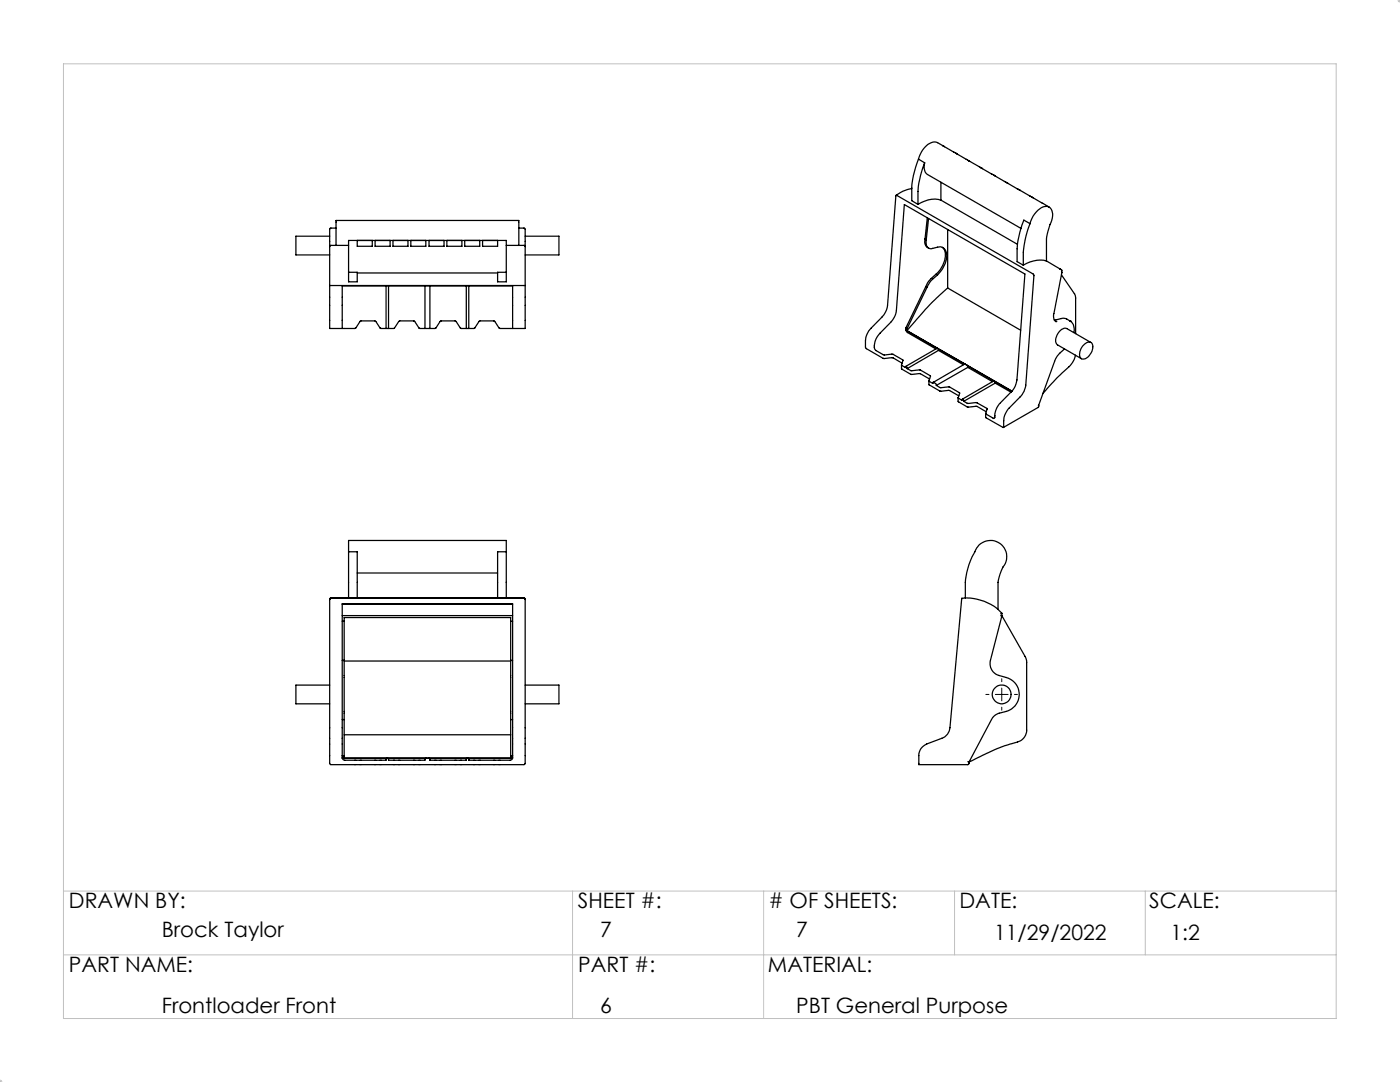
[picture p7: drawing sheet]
<svg xmlns="http://www.w3.org/2000/svg" width="279mm" height="216mm" viewBox="0 0 279 216" stroke-linecap="round" stroke-linejoin="round" font-family="sans-serif">
<g fill="none" stroke="#000" stroke-width=".25">
<path d="M182 37.6a6.6 6.6 0 0 0-3.2 1.4M183.3 31.8a19.5 19.5 0 0 0-1.3 5.7v2.5l1.2 .8M183.3 31.8l1.2 .7M184.5 32.5a2.16 2.16 0 0 0 .6 2.3l18.7 10.8M184.5 32.5a18.9 18.9 0 0 0-1.3 5.7v2.6M187.8 36.4v3.6a5.1 5.1 0 0 0-4.6 .8M187.8 39.9l15.3 8.9M188.3 29.2l-1.2-.7a2.62 2.62 0 0 0-3 1.5l-.8 1.8M188.5 29.3l-.3-.2 5.2 3M190.7 30.6l.3 .1M193.5 32.2l-.2-.2 2.6 1.5M196.1 33.7l-.3-.2 2.7 1.5"/>
<path d="M198.6 35.1l-.3-.1 2.7 1.5M201.2 36.6l-.4-.2 2.7 1.5M203.7 38l-.3-.1 2.6 1.5M206.2 39.5l-.3-.2 3.5 2M65.8 57h39M65.8 49.2v7.8M65.8 47.1h-6.7v3.8h6.7M65.8 57v8.5h2.5M67.1 45.5h-1.1l-.2 .2v3.5M67.1 49v-5h36.4v5M69.6 54.3v-6.3h31.4v6.3M69.6 54.3h1.7v1.9h-1.7z"/>
<path d="M69.6 49h-3.6l-.2 .2M71.3 48v1.1h3v-1.1M71.3 54.5h28M74.9 48v1.1h3v-1.1M77 57v8.5M77.5 57v8.5M78.4 48v1.1h3v-1.1M82 48v1.1h3v-1.1M84.8 57v8.5M85.6 48v1.1h3v-1.1M85.8 57v8.5M89.2 48v1.1h3v-1.1"/>
<path d="M92.7 48v1.1h3v-1.1M93.1 57v8.5M93.6 57v8.5M96.3 48v1.1h3v-1.1M99.3 54.3h1.7v1.9h-1.7zM101 49h3.6l.2 .2M103.5 45.5h1.1l.2 .2v3.5M104.8 49.2v7.8M104.8 47.1h6.7v3.8h-6.7M104.8 57v8.5h-2.5M184.6 47.7a1.48 1.48 0 0 0 .7 1.8M184.6 47.7l.3 .1"/>
<path d="M184.7 57.2l-3.9 8.3M184.7 57.2l.3 .2M184.9 47.8a1.24 1.24 0 0 0 1 1.8l1.2-.3a1.55 1.55 0 0 1 1.8 2.1 6.1 6.1 0 0 1-1.8 3.5l-1.3 1.2-.8 1.3M185 57.4l-4 8.2M185.1 43.4l-.5 4.3M185.3 43.6l-.4 4.2M188.1 49.4a3.1 3.1 0 0 1 0 3.7l-1 1.3-1.8 1.7-.6 1.1M189.1 57.5a63.2 63.2 0 0 0-8.1 8.5M189.1 45.8v11.7M189.1 57.5l14.6 8.4M205.6 44.6a19.7 19.7 0 0 0-1.4 5.7v2.6M205.6 44.6a4.3 4.3 0 0 1 3.2-3.4 1.62 1.62 0 0 1 1.2 2.1l-1.1 4-.1 4.8"/>
<path d="M205.6 44.6l-1.3-.7a18.9 18.9 0 0 0-1.3 5.7v2.6l1.2 .7M208.8 52.1a5.5 5.5 0 0 0-4.6 .8M208.8 52.1l2.7 1.5M211.5 53.6l.4 .3M211.8 53.9v.3M211.8 54.9l2.7 3.8 .1 .4 .1 7.5M211.9 54.4l-1.6 8.2a1.54 1.54 0 0 0 .4 1.6M211.9 54.4l-.1 .1M211.9 54v.4M68.3 65.5v-8.5h34v8.5M68.3 65.5h2.5l1.2-1.5h2.9l1 1.5h1.1M77 65.5h.5"/>
<path d="M77.5 65.5h1.2l1.1-1.5h2.8l1.1 1.5h1.1M84.8 65.5h1M85.8 65.5h1.1l1.1-1.5h2.8l1.1 1.5h1.2M93.1 65.5h.5M93.6 65.5h1.1l1-1.5h2.9l1.2 1.5h2.5M179.9 72.8v.8l1.9 1.1 1.9-.2 1.8 1.1M180 72.5l-1.8-1.1-1.9 .1-3.4-1.9-.2-.3v-1.3a3.9 3.9 0 0 1 1.2-2.6l2.1-2.1a4.1 4.1 0 0 0 1.1-2.4l1.7-21.9 .1-.1 27.4 15.9-1.6 22a3.9 3.9 0 0 1-1.1 2.4l-2.2 2.2a3.9 3.9 0 0 0-1.1 2.5v1.4h-.1l-3.4-1.9-.1-.9M180.8 65.8v.1M180.8 65.5v.3M180.8 65.9l.2 .4 5.8 3.3M180.8 65.9l6.3 3.6M180.8 65.8l.2 .2"/>
<path d="M180.8 65.5l.2 .1M181 66l21 12M181 65.6v.4M181 73.6a.24 .24 0 0 0 0-.4 .24 .24 0 0 0-.3 0v.1l-.8-.4 .3-1.1-2-1.1-1.8 .1-1.7-.9a1.68 1.68 0 0 1 0-1.8l.7-1.4 2.4-2.4a4.1 4.1 0 0 0 1.1-2.4l1.6-21.1 24 13.9-1.5 21.1a3.9 3.9 0 0 1-1.2 2.4M181 73.6l.8 .4 1.9-.2 1.9 1.2 .1 .1-.3 .9 .8 .5v-.2l.5 .2 .2 .4M185.4 76v.8l2.2 1.3 1.8-.2 1.9 1.1M186.9 76.9l.8 .5 1.8-.2 2 1.2-.3 1 .8 .5a.22 .22 0 0 1 .3-.2 .22 .22 0 0 1 0 .4M187.1 69.5l.2 .4M187.1 69.5l-6.4 3.6M187.1 69.5l5.5 3.2M187.3 69.9l-6.3 3.7M187.3 69.9l5 2.9"/>
<path d="M191.2 79.4l.1 .8 1.7 1 1.9-.1 1.9 1.1M192.6 72.7l-6.4 3.6M192.6 72.7l.4 .2M193 72.9l.1 .4M193 72.9l5.4 3.2M193.1 73.3l-6.2 3.6M193.1 73.3l5 2.9M198.4 76.1l.2 .3M198.4 76.1l-.1-.1-6.2 3.7M198.4 76.1l3.5 2M198.6 76.4l-6.3 3.7M198.6 76.4l3.2 1.8"/>
<path d="M201.8 78.2l-2.1 2.2a4.4 4.4 0 0 0-1.2 3h-.3l-1.5-.9M210.4 63.9l1.9-.4 .5 .1 .8 .5M210.7 64.2h.1M212.4 69.6l-1 1-.8 1-3.3 9.3M213.5 64.1a1.89 1.89 0 0 1 .8 2.3M213.6 64.1h.1M214.6 70.9a6 6 0 0 1-2.6 3.5l-3.8 4.1M216 69.1a1.25 1.25 0 0 1 1.9-.6 2.45 2.45 0 0 1-1.9 3.1 1.35 1.35 0 0 1-.3-2zM217.7 68.3l-4.8-2.7a1.79 1.79 0 0 0-2 1.5 1.3 1.3 0 0 0 .2 1.7l4.7 2.8M192.3 80.1l.8 .4 1.9-.1 2 1.2-.3 .9M207.3 80.9l-.1 .4-7 4M207.3 80.9h-.1"/>
<path d="M65.8 119.6l.2-.3h38.6l.2 .3M65.8 119.6v32.8l.2 .2 38.7-.1 .1-32.9M65.8 119.6l.2-.2h38.6l.2 .2M65.8 119.6h.1M69.6 110.1h1.7v9.2M69.6 110.1v9.2M69.6 110.1v-2.3h31.4v2.3M71.3 114.3h28M101 110.1h-1.7v9.2M101 110.1v9.2M104.8 119.6h.1M192.7 119.3a15.5 15.5 0 0 1 .2-5 16.8 16.8 0 0 1 2.5-5.6 3.3 3.3 0 0 1 4.5 0 3.3 3.3 0 0 1 .3 4.4l-.6 1.5-.4 1.6v5.4"/>
<path d="M65.8 136.7h-6.7v3.7h6.7M68.3 120.6h34M68.3 122.8h34M68.3 131.8h.4M68.3 124h.4M68.7 131.8v11.8M68.7 131.8v-8.6h33.2v8.6M68.7 131.9h33.2M101.9 131.8v11.8M101.9 131.8h.4M101.9 124h.4M104.8 136.7h6.7v3.7h-6.7"/>
<path d="M199.7 122.8l.3 .1M200 122.4a9.4 9.4 0 0 0-8.1-3l-2.3 25.8a2.41 2.41 0 0 1-1.6 2.1l-3 1.1a2.45 2.45 0 0 0-1.6 2.4v1.8h9.8l.2-.2v-.4M200 122.4l-.3 .1M200 122.9l-2.3 8.9a2.49 2.49 0 0 0 1.7 3l1.4 .4a3.5 3.5 0 0 1 2.6 3.4 3.5 3.5 0 0 1-2.6 3.4l-1.4 .3a2.34 2.34 0 0 0-1.5 1.3l-4.5 8.4M200 122.9l4.6 8.1 .3 .7v14a2.63 2.63 0 0 1-2.4 2.5 44.8 44.8 0 0 0-9.1 3.8M200 122.4v.5M68.3 151.3h34M68.3 150.8h.4M68.3 143.6h.4M68.7 143.6v7.7M68.7 146.6h33.2M85.1 151.3l-.3 .1v.3h-7.3v-.1a.25 .25 0 0 0-.2-.3 .25 .25 0 0 0-.3 .3v.1h-8.2l-.4-.1-.1-.3v-30.8h34v30.8l-.1 .3-.4 .1h-8.2v-.1a.25 .25 0 0 0-.3-.3 .25 .25 0 0 0-.2 .3v.1h-7.3v-.3l-.3-.1"/>
<path d="M101.9 150.8h.4M101.9 143.6v7.7M101.9 143.6h.4M193.1 152h.3"/>
<circle cx="199.9" cy="138.6" r="1.87"/>
</g>
<g fill="none" stroke="#c0c0c0" stroke-width=".2">
<path d="M279.3 0l.1 .1M279.4 -.1v.6M279.4 0l-.4 .4M12.7 12.7h254v190.5h-254zM278.9 0h.5M12.7 177.8h254M114.3 177.8v25.4M152.4 177.8v25.4M190.5 177.8v12.7M228.6 177.8v12.7M12.7 190.5h254M-.1 215.9h.6"/>
<path d="M0 215.8l.1 .1M0 215.4v.5M.4 215.5l-.4 .4"/>
</g>
<path d="M196.7 138.6h.7M198.6 138.6h2.6M199.9 135.4v.6M199.9 137.3v2.5M202.5 138.6h.6M199.9 141.1v.6" fill="none" stroke="#000" stroke-width=".2"/>
<g font-size="4.2">
<text x="13.8" y="181.2">DRAWN BY:</text>
<text x="115.3" y="181.2">SHEET #:</text>
<text x="153.4" y="181.2"># OF SHEETS:</text>
<text x="191.5" y="181.2">DATE:</text>
<text x="229.4" y="181.2">SCALE:</text>
<text x="32.3" y="187">Brock Taylor</text>
<text x="119.8" y="187">7</text>
<text x="158.9" y="187">7</text>
<text x="198.4" y="187.6">11/29/2022</text>
<text x="233.6" y="187.6">1:2</text>
<text x="13.8" y="193.9">PART NAME:</text>
<text x="115.4" y="193.9">PART #:</text>
<text x="153.2" y="193.9">MATERIAL:</text>
<text x="32.3" y="202.1">Frontloader Front</text>
<text x="119.8" y="202.1">6</text>
<text x="158.9" y="202.1">PBT General Purpose</text>
</g>
</svg>
